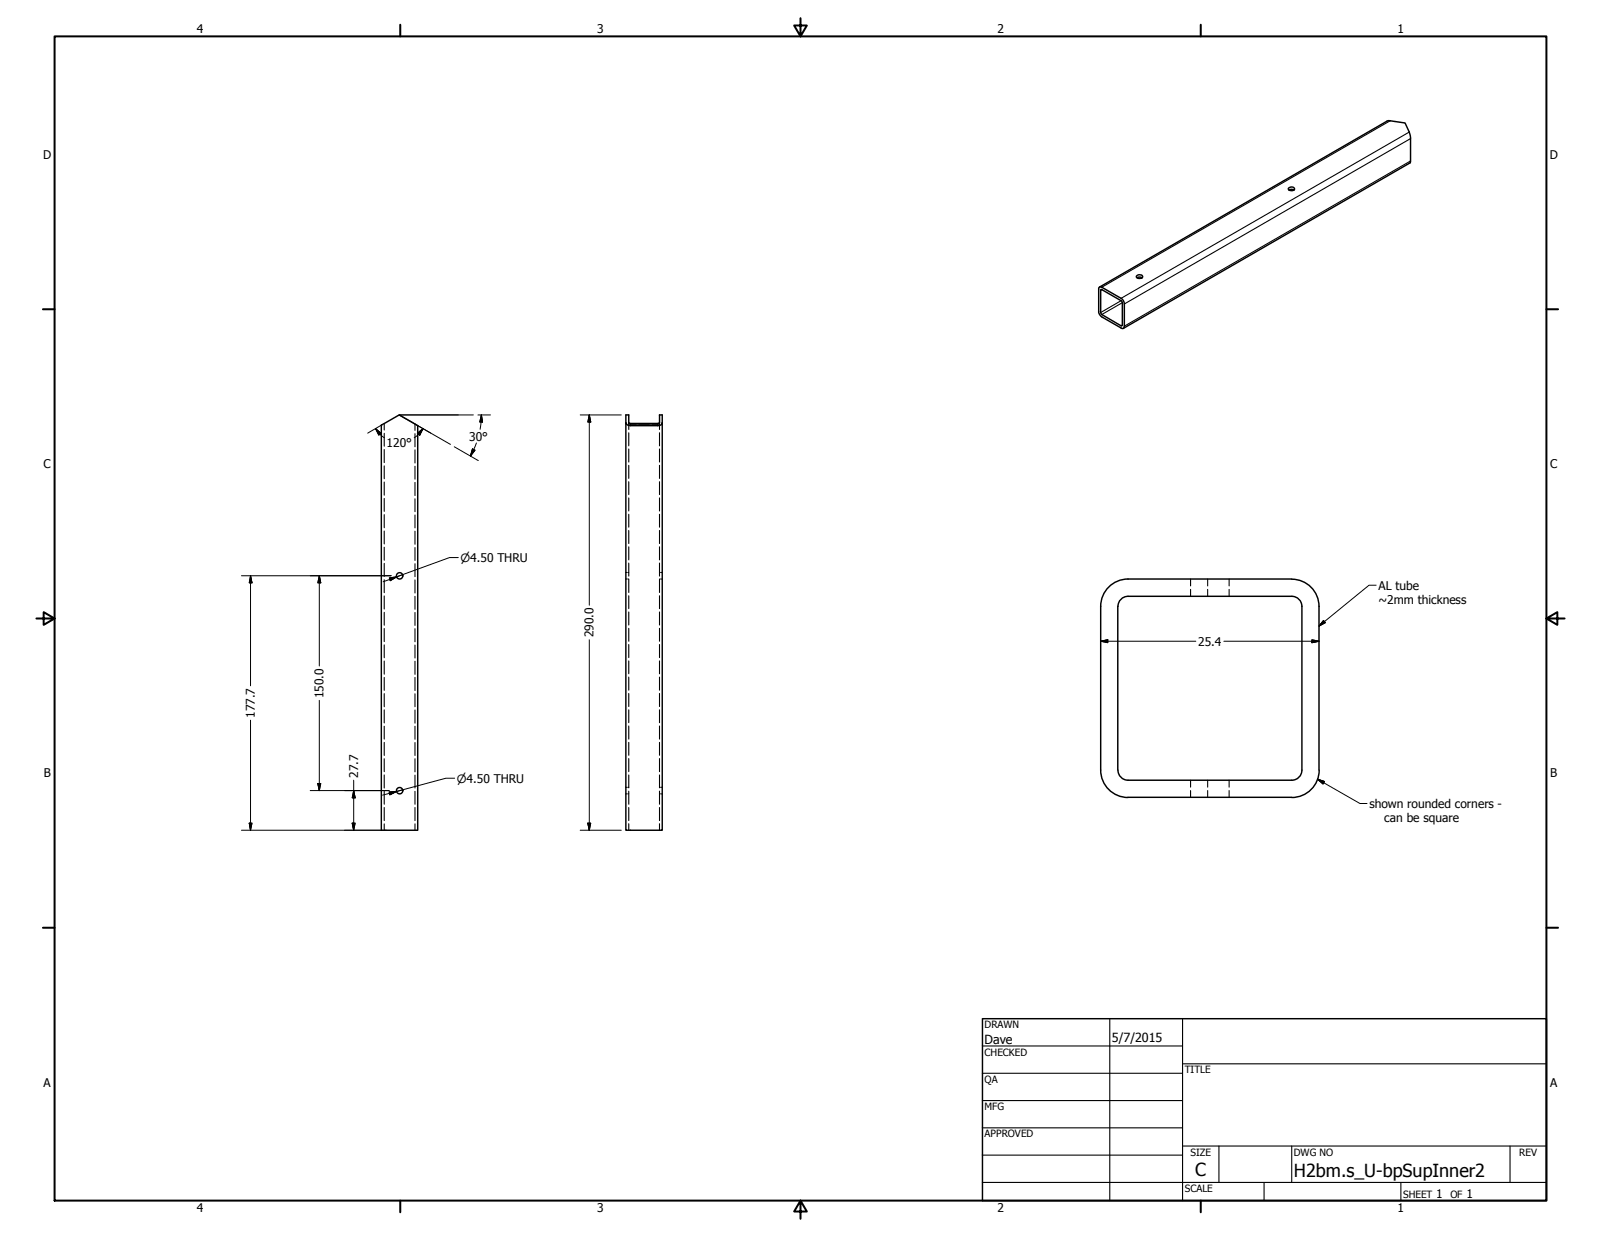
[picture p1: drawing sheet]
<svg xmlns="http://www.w3.org/2000/svg" width="559mm" height="432mm" viewBox="0 0 559 432" stroke-linecap="round" stroke-linejoin="round" font-family="sans-serif">
<!-- layer: Hidden (ANSI) -->
<g fill="none" stroke="#000" stroke-width=".38">
<path d="M134.1 147.8v2.3M134.1 151.3v4.5M134.1 156.9v4.6M144.8 148v2.2M144.8 151.4v4.6M144.8 157v4.6M218.4 147.5l.4 .6M219.4 148.3l2.5 .1M219.5 147.6v2.3M219.5 151.1v4.5M219.5 156.7v4.6M222.9 148.4h3.8"/>
<path d="M230.2 147.6v2.3M230.2 151.1v4.5M230.2 156.7v4.6M230.3 148.3l-2.7 .1M231.1 147.5l-.3 .6M134.1 162.6v4.5M134.1 168.3v4.5M134.1 174v4.5M134.1 179.6v4.6M144.8 162.8v4.5M144.8 168.4v4.6M144.8 174.1v4.5"/>
<path d="M144.8 179.8v4.5M219.5 162.4v4.6M219.5 168.1v4.6M219.5 173.8v4.6M219.5 179.5v4.5M230.2 162.4v4.6M230.2 168.1v4.6M230.2 173.8v4.6M230.2 179.5v4.5M134.1 185.4v4.5M134.1 191v4.6M134.1 196.7v4.5"/>
<path d="M144.8 185.4v4.6M144.8 191.1v4.5M144.8 196.8v4.5M218.4 199.8h.4M219.1 199.8h.4M219.5 185.2v4.5M219.5 190.9v4.6M219.5 196.5v4.6M230.2 185.2v4.5M230.2 190.9v4.6M230.2 196.5v4.6M230.2 199.8h.3"/>
<path d="M230.8 199.8h.3M134.1 202.4v4.5M134.1 208v4.6M134.1 213.7v4.5M134.1 219.4v4.6M144.8 202.4v4.6M144.8 208.2v4.5M144.8 213.8v4.5M144.8 219.5v4.5M218.4 202.1h.4M219.1 202.1h.4M219.5 202.2v4.6"/>
<path d="M219.5 208v4.5M219.5 213.6v4.6M219.5 219.3v4.5M230.2 202.2v4.6M230.2 208v4.5M230.2 213.6v4.6M230.2 219.3v4.5M230.2 202.1h.3M230.8 202.1h.3M415.5 202.1v2.4M415.5 205.7v2.5M421.5 202.1v2.4"/>
<path d="M421.5 205.7v2.5M429 202.1v2.4M429 205.7v2.5M134.1 225.1v4.5M134.1 230.8v4.5M134.1 236.5v4.5M144.8 225.2v4.5M144.8 230.8v4.6M144.8 236.5v4.5M219.5 225v4.6M219.5 230.7v4.5M219.5 236.3v4.6"/>
<path d="M230.2 225v4.6M230.2 230.7v4.5M230.2 236.3v4.6M134.1 242.1v4.6M134.1 247.8v4.5M134.1 253.5v4.5M134.1 259.1v4.6M144.8 242.2v4.5M144.8 247.8v4.6M144.8 253.5v4.6M144.8 259.2v4.5M219.5 242.1v4.5"/>
<path d="M219.5 247.8v4.5M219.5 253.4v4.6M219.5 259.1v4.6M230.2 242.1v4.5M230.2 247.8v4.5M230.2 253.4v4.6M230.2 259.1v4.6M134.1 264.9v4.5M134.1 270.5v4.6M134.1 276.2v4.5M144.8 264.9v4.5M144.8 270.6v4.5"/>
<path d="M144.8 276.2v4.5M218.4 277.1h.4M218.4 274.8h.4M219.1 277.1h.4M219.1 274.8h.4M219.5 264.8v4.6M219.5 270.5v4.5M219.5 276.2v4.5M230.2 264.8v4.6M230.2 270.5v4.5M230.2 276.2v4.5M230.2 277.1h.3"/>
<path d="M230.2 274.8h.3M230.8 277.1h.3M230.8 274.8h.3M415.5 272.4v2.4M415.5 276v2.3M421.5 272.4v2.4M421.5 276v2.3M429 272.4v2.4M429 276v2.3M134.1 281.9v4.5M134.1 287.6v2.2M144.8 281.9v4.5"/>
<path d="M144.8 287.6v2.2M219.5 281.9v4.5M219.5 287.5v2.3M230.2 281.9v4.5M230.2 287.5v2.3"/>
</g>
<!-- layer: Visible (ANSI) -->
<g fill="none" stroke="#000" stroke-width=".51">
<path d="M484 42.4l.8-.3 5.6 .8 1.9 4.5-.1 9.4M449.8 65.6l.4-.2a.98 .98 0 0 1 1-.2 .98 .98 0 0 1 .6 1l-1.1 .3a.83 .83 0 0 1-1.1-.7zM449.9 66.4l.7-.3 1 .3M396.8 96.2l.8-.3a.87 .87 0 0 1 1.2 .9l-.7 .4a1.08 1.08 0 0 1-1.5-.7zM396.9 97l.6-.3 1.1 .3M133.1 148.4l6.2-3.6 6.5 3.8v141.2h-12.7zM218.4 147.6v-2.8h1.1v2.8l.5 .4h9.9l.3-.4v-2.8h.9v2.8M218.4 147.6a1.33 1.33 0 0 0 1.6 1l10.1-.1a.99 .99 0 0 0 1-.9M218.4 147.6v142.2h12.7v-142.2M219.5 147.5l.5 .3h9.6l.6-.3M390.1 211.6v57.2M390.2 211.7a3.5 3.5 0 0 1 3.5-3.5h57.1a3.5 3.5 0 0 1 3.6 3.5v57.1"/>
<path d="M450.8 202.1h-57.1a9.6 9.6 0 0 0-9.5 9.6v57.1M450.9 202.2a9.5 9.5 0 0 1 9.5 9.5v57.1M384.2 268.8a9.5 9.5 0 0 0 9.5 9.5l57.2 .1a9.6 9.6 0 0 0 9.5-9.6M390.2 268.8a3.5 3.5 0 0 0 3.5 3.6h57.1a3.5 3.5 0 0 0 3.6-3.6"/>
<circle cx="139.5" cy="201" r="1.11"/>
<circle cx="139.5" cy="276" r="1.11"/>
</g>
<!-- layer: Visible Narrow (ANSI) -->
<path d="M485.2 42.2l-100.6 58.1M491.9 46.1l-100.6 58M492.3 56.2l-99.9 57.7M492.3 48.4l-99.9 57.7M384.6 101.1l-.4 .2M391.3 105l-7.1 4.1M391.7 105.7l-7.1 4.1M391.7 113.5l-.4 .2" fill="none" stroke="#000" stroke-width=".38"/>
<path d="M484 42.4l-100.2 57.8M492.2 56.8l-100.1 57.8M383.7 100.3h.9l6.7 3.8 .7 .7 .4 1.3v7.8a.69 .69 0 0 1-.7 .8l-7.1-4.1-.9-1-.2-.5v-8.6zM384.2 101.1l7.3 4.1 .2 .5v8h-.4l-6.9-4.1-.2-.5z" fill="none" stroke="#000" stroke-width=".51"/>
<!-- layer: Border (ANSI) -->
<g fill="none" stroke="#000" stroke-width=".7">
<path d="M19 12.7h520.8v406.4h-520.8zM139.7 8.6v4.1M279.4 6.3v6.4l-2.2-3.8h4.4l-2.2 3.8M419.1 8.6v4.1M15 107.9h4M539.8 107.9h4M12.7 215.9h6.3l-3.8-2.2v4.4l3.8-2.2M539.8 215.9l3.8 2.2v-4.4l-3.8 2.2h6.3M15 323.8h4M539.8 323.8h4M139.7 419.1v4.1M279.4 419.1l2.2 3.8h-4.4l2.2-3.8v6.3"/>
<path d="M419.1 419.1v4.1"/>
</g>
<!-- layer: Title (ANSI) -->
<g fill="none" stroke="#000" stroke-width=".38">
<path d="M387.3 355.6v63.5M412.7 355.6v63.5M342.9 365.1h69.8M342.9 374.6h69.8M412.7 371.3h127.1M342.9 384.2h69.8M342.9 393.7h69.8M342.9 412.7h196.9M342.9 403.2h69.8M412.7 400h127.1M425.4 400v12.7M441.2 412.7v6.4"/>
<path d="M450.8 400v12.7M488.9 412.7v6.4M527 400v12.7"/>
</g>
<path d="M342.9 355.6h196.9v63.5h-196.9z" fill="none" stroke="#000" stroke-width=".51"/>
<path d="M139.3 144.8h20.7" fill="none" stroke="#000" stroke-width=".35"/>
<!-- layer: Sketch Geometry (ANSI) -->
<path d="M165.2 144.8h-25.9l17.9 10.3" fill="none" stroke="#000" stroke-width=".35"/>
<!-- layer: Symbol (ANSI) -->
<path d="M160 194.6h-3.1l-18.5 6.8M135.9 201.7l2.5-.3-2.2 1.3zM138.4 201.4l-4.7 1.7M140.5 200.6l-2.1 .8M462 216.6l.6 .8-2.2 1.2zM480.3 204.3h-2.5l-17.4 14.3M135.8 276.4l2.6-.1-2.3 1.1zM140.5 275.7l-7 1.9M158.7 271.7h-3.1l-17.2 4.6M459.8 272l2.5 .8-.5 .9zM459.8 272l14.9 8.5h2.4" fill="none" stroke="#000" stroke-width=".35"/>
<path d="M136.2 202.7l2.2-1.3zM135.9 201.7l2.5-.3-2.2 1.3zM462 216.6l-1.6 2zM462 216.6l.6 .8-2.2 1.2zM136.1 277.4l2.3-1.1zM135.8 276.4l2.6-.1-2.3 1.1zM459.8 272l2.5 .8zM459.8 272l2.5 .8-.5 .9z" fill="#000" stroke="#000" stroke-width=".35"/>
<!-- layer: Dimension (ANSI) -->
<g fill="none" stroke="#000" stroke-width=".35">
<path d="M131.1 149.6l1.9 1.7-.8 .6zM131.1 149.6l1.5 2M132.6 151.6l1.5 1.2M133.3 148.3l-5 2.9M145.6 148.5l4.8 2.7M145.7 151.3l1.9-1.7-1.1 2.3zM146.1 151.6l-1.5 1.2M147.6 149.6l-1.5 2M158.6 156l8.3 4.8M164.9 156.7l.9 .5-1.6 2zM166.3 154.6l-2.1 4.6M166.8 144.8h4.4"/>
<path d="M168 144.8l.4 2.5h-1zM168 144.8l-.4 5M202.5 144.8h14.4M205.7 144.8l.5 2.5h-1zM205.7 144.8v66.5M84.3 201h52.2M87.4 201l.5 2.5h-.9zM87.4 201v38.4M111.4 201l.6 2.5h-1.1zM111.4 201v31.5M205.7 223.3v66.5M384.2 223.8l2.5-.5v1z"/>
<path d="M384.2 223.8h33.2M427.2 223.8h33.2M457.9 223.3l2.5 .5-2.5 .5zM87.4 251.4v38.4M111.4 244.5v31.5M108.3 276h27.5M110.9 273.5h1.1l-.6 2.5zM123.4 276l.6 2.5h-1.1zM123.4 272.4v17.4M84.3 289.8h48.8M87 287.3h.9l-.5 2.5zM122.9 287.3h1.1l-.6 2.5z"/>
<path d="M202.5 289.8h14.4M205.2 287.3h1l-.5 2.5z"/>
</g>
<g fill="#000" stroke="#000" stroke-width=".35">
<path d="M131.1 149.6l1.9 1.7zM131.1 149.6l1.9 1.7-.8 .6zM147.6 149.6l-1.1 2.3zM145.7 151.3l1.9-1.7-1.1 2.3zM164.9 156.7l-.7 2.5zM164.9 156.7l.9 .5-1.6 2zM168 144.8l.4 2.5zM168 144.8l.4 2.5h-1zM205.7 144.8l.5 2.5zM205.7 144.8l.5 2.5h-1zM87.4 201l.5 2.5zM87.4 201l.5 2.5h-.9z"/>
<path d="M111.4 201l.6 2.5zM111.4 201l.6 2.5h-1.1zM384.2 223.8l2.5-.5zM384.2 223.8l2.5-.5v1zM457.9 224.3l2.5-.5zM457.9 223.3l2.5 .5-2.5 .5zM110.9 273.5l.5 2.5zM110.9 273.5h1.1l-.6 2.5zM123.4 276l.6 2.5zM123.4 276l.6 2.5h-1.1zM87 287.3l.4 2.5zM87 287.3h.9l-.5 2.5z"/>
<path d="M122.9 287.3l.5 2.5zM122.9 287.3h1.1l-.6 2.5zM205.2 287.3l.5 2.5zM205.2 287.3h1l-.5 2.5z"/>
</g>
<g font-size="6.3">
<text x="417.2" y="410.6">C</text>
<text x="451.6" y="410.7">H2bm.s_U-bpSupInner2</text>
</g>
<g font-size="4.4">
<text x="343.7" y="364.3">Dave</text>
<text x="388.1" y="363.7">5/7/2015</text>
</g>
<g font-size="4.2">
<text x="68.7" y="11.7">4</text>
<text x="208.4" y="11.7">3</text>
<text x="348.1" y="11.7">2</text>
<text x="487.8" y="11.7">1</text>
<text x="15.1" y="55.5">D</text>
<text x="540.9" y="55.5">D</text>
<text x="134.9" y="155.9">120°</text>
<text x="163.8" y="153.8">30°</text>
<text x="15.2" y="163.4">C</text>
<text x="541" y="163.4">C</text>
<text x="481.1" y="205.8">AL tube</text>
<text x="481.1" y="210.8">~2mm thickness</text>
<text x="207.2" y="222.5" transform="rotate(-90 207.2 222.5)">290.0</text>
<text x="418.2" y="225.4">25.4</text>
<text x="113" y="243.7" transform="rotate(-90 113 243.7)">150.0</text>
<text x="89" y="250.6" transform="rotate(-90 89 250.6)">177.7</text>
<text x="15.3" y="271.4">B</text>
<text x="125" y="271.5" transform="rotate(-90 125 271.5)">27.7</text>
<text x="541.1" y="271.4">B</text>
<text x="478" y="282">shown rounded corners -</text>
<text x="483.2" y="287">can be square</text>
<text x="15.2" y="379.3">A</text>
<text x="541" y="379.3">A</text>
<text x="501.3" y="418.3">1</text>
<text x="511.8" y="418.3">1</text>
<text x="68.7" y="423.2">4</text>
<text x="208.4" y="423.2">3</text>
<text x="348.1" y="423.2">2</text>
<text x="487.8" y="423.2">1</text>
</g>
<g font-size="4">
<text x="160.7" y="196.2">⌀4.50 THRU</text>
<text x="159.4" y="273.2">⌀4.50 THRU</text>
</g>
<g font-size="3.5">
<text x="343.7" y="358.9">DRAWN</text>
<text x="343.7" y="368.5">CHECKED</text>
<text x="413.5" y="374.6">TITLE</text>
<text x="343.7" y="378">QA</text>
<text x="343.7" y="387.5">MFG</text>
<text x="343.7" y="397.1">APPROVED</text>
<text x="415.5" y="403.4">SIZE</text>
<text x="451.6" y="403.4">DWG NO</text>
<text x="530.3" y="403.4">REV</text>
<text x="413.5" y="416.1">SCALE</text>
<text x="489.7" y="418.3">SHEET</text>
<text x="506.2" y="418.3">OF</text>
</g>
</svg>
